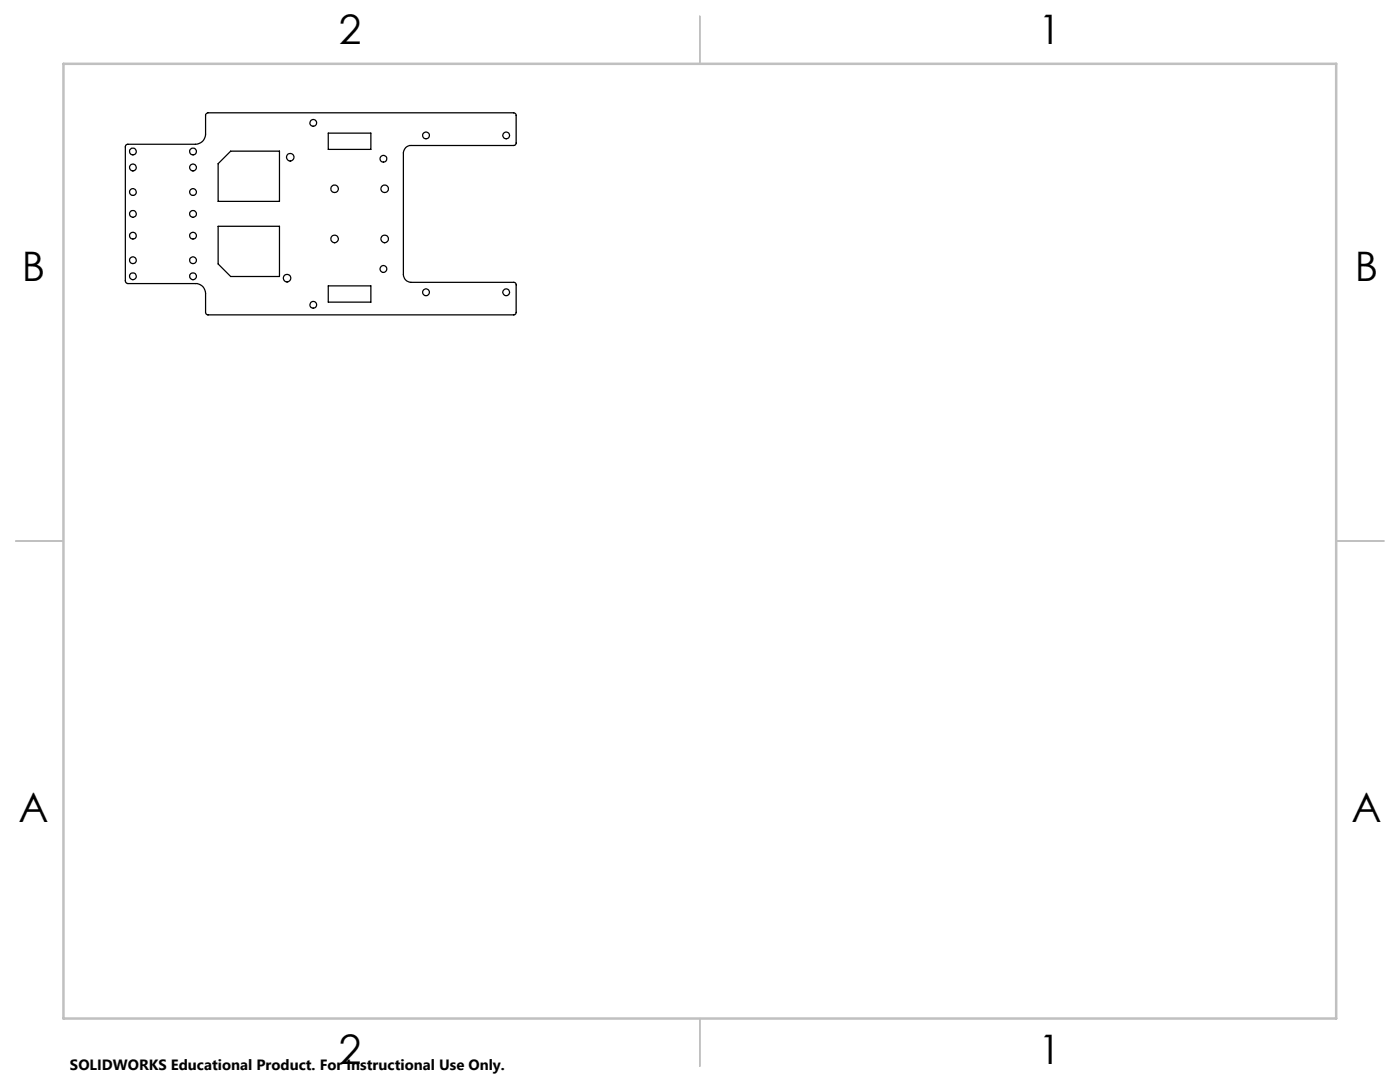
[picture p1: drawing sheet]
<svg xmlns="http://www.w3.org/2000/svg" width="279mm" height="216mm" viewBox="0 0 279 216" stroke-linecap="round" stroke-linejoin="round" font-family="sans-serif">
<g fill="none" stroke="#000" stroke-width=".25">
<path d="M25.2 28.9l.2-.1h13.6a2.03 2.03 0 0 0 2-2v-3.9l.2-.3 .3-.1h61l.3 .1 .2 .3v5.7l-.3 .4h-20.7a1.51 1.51 0 0 0-1.5 1.5v24.3a1.57 1.57 0 0 0 1.5 1.5h20.6l.4 .4v5.7l-.4 .4h-61.2l-.4-.4v-3.8a1.97 1.97 0 0 0-2-2h-13.5l-.5-.3v-27zM46 30.2h9.8v10h-12.3v-7.5zM65.5 26.6h8.5v3.2h-8.5zM43.5 45.2h12.3v10h-9.8l-2.5-2.5zM65.5 57h8.5v3.3h-8.5z"/>
<circle cx="26.5" cy="38.3" r=".67"/>
<circle cx="26.5" cy="30.2" r=".68"/>
<circle cx="26.5" cy="33.4" r=".68"/>
<circle cx="38.5" cy="38.3" r=".67"/>
<circle cx="38.5" cy="30.2" r=".68"/>
<circle cx="38.5" cy="33.4" r=".68"/>
<circle cx="57.9" cy="31.4" r=".76"/>
<circle cx="62.5" cy="24.5" r=".67"/>
<circle cx="66.8" cy="37.7" r=".74"/>
<circle cx="76.5" cy="31.7" r=".68"/>
<circle cx="76.8" cy="37.7" r=".75"/>
<circle cx="85" cy="27" r=".69"/>
<circle cx="101" cy="27" r=".68"/>
<circle cx="26.5" cy="42.7" r=".68"/>
<circle cx="26.5" cy="55.1" r=".68"/>
<circle cx="26.5" cy="51.9" r=".68"/>
<circle cx="26.5" cy="47" r=".68"/>
<circle cx="38.5" cy="55.1" r=".68"/>
<circle cx="38.5" cy="51.9" r=".68"/>
<circle cx="38.5" cy="47" r=".68"/>
<circle cx="38.5" cy="42.7" r=".68"/>
<circle cx="57.3" cy="55.5" r=".76"/>
<circle cx="66.8" cy="47.7" r=".75"/>
<circle cx="76.5" cy="53.7" r=".68"/>
<circle cx="76.8" cy="47.7" r=".76"/>
<circle cx="85" cy="58.3" r=".68"/>
<circle cx="101" cy="58.3" r=".67"/>
<circle cx="62.5" cy="60.8" r=".67"/>
</g>
<path d="M139.7 3.2v9.5M3.1 107.9h9.6M266.7 107.9h9.5M139.7 203.2v9.6" fill="none" stroke="#c0c0c0" stroke-width=".25"/>
<path d="M12.7 12.7h254v190.5h-254z" fill="none" stroke="#c0c0c0" stroke-width=".5"/>
<g font-size="8.1">
<text x="67.6" y="8.9">2</text>
<text x="207.3" y="8.9">1</text>
<text x="4.4" y="56.2">B</text>
<text x="270.4" y="56.2">B</text>
<text x="3.7" y="164.1">A</text>
<text x="269.7" y="164.1">A</text>
<text x="67.6" y="212.4">2</text>
<text x="207.3" y="212.4">1</text>
</g>
<text font-size="3" x="14" y="213.5">SOLIDWORKS Educational Product. For Instructional Use Only.</text>
</svg>
